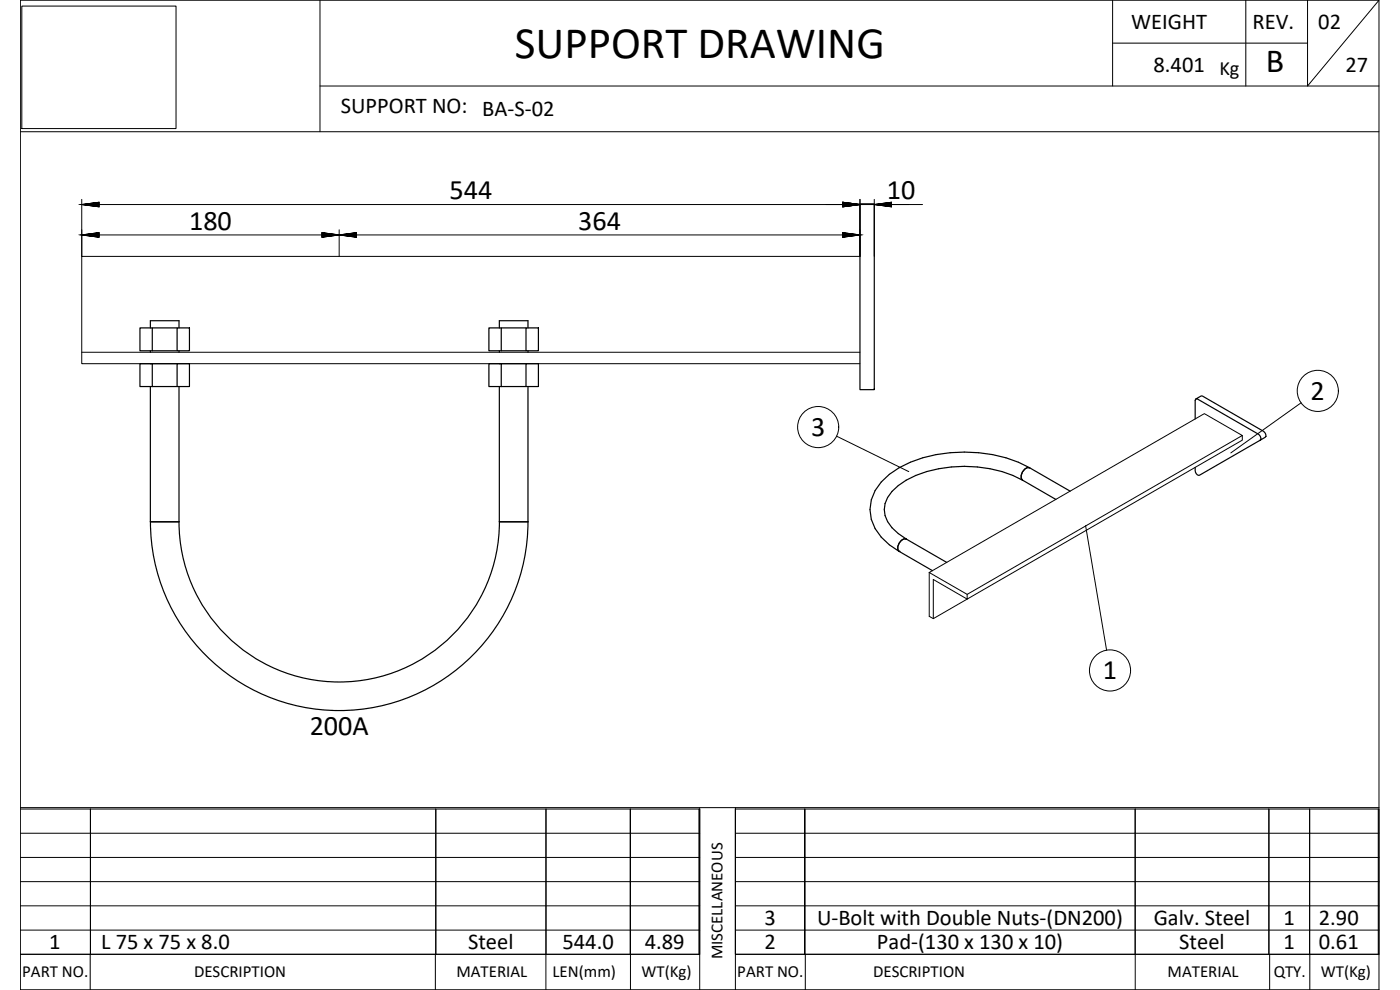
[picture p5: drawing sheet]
<svg xmlns="http://www.w3.org/2000/svg" width="420mm" height="297mm" viewBox="0 0 420 297" stroke-linecap="round" stroke-linejoin="round" font-family="sans-serif">
<g fill="none" stroke="#000" stroke-width=".36">
<path d="M258.1 61.2h4.3v55.7h-4.3zM45.1 98.4v-2.2h8.6v2.2M45.7 98.4h-3.7v6.8h3.7M53.1 98.4h3.8v6.8h-3.8zM53.1 98.4h-7.4v6.8h7.4M149.9 98.4v-2.2h8.6v2.2M150.4 98.4h-3.7v6.8h3.7M157.9 98.4h3.7v6.8h-3.7zM157.9 98.4h-7.5v6.8h7.5M45.1 116v40.6h8.6v-40.6M45.1 105.2v.5M45.7 109.1h-3.7v6.9h3.7"/>
<path d="M53.1 109.1h3.8v6.9h-3.8zM53.1 109.1h-7.4v6.9h7.4M53.7 105.2v.5M149.9 116v40.6h8.6v-40.6M149.9 105.2v.5M150.4 109.1h-3.7v6.9h3.7M157.9 109.1h3.7v6.9h-3.7zM157.9 109.1h-7.5v6.9h7.5M158.5 105.2v.5M358.9 119.7l1.5-.9 .6 .1 18.2 10.5a1.33 1.33 0 0 1 .5 1.8l-1.5 .9a1.23 1.23 0 0 0-.5-1.8l-18.2-10.5zM358.9 119.7l-.2 .5v5.5M378.2 132.1l-18.2 10.5a1.19 1.19 0 0 1-1.3-1.4v-1"/>
<path d="M45.1 156.5a56.7 56.7 0 0 0 56.7 56.7 56.7 56.7 0 0 0 56.7-56.7M53.7 156.5a48.1 48.1 0 0 0 48.1 48.1 48.1 48.1 0 0 0 48.1-48.1M306.9 144.1a38.7 38.7 0 0 0-34.9 0 12.7 12.7 0 0 0-6.4 7 7.6 7.6 0 0 0 2.1 7.2l1.9 1.8 2.4 1.6M306.9 144.1h.1M306.9 144.1l10 5.7M308.9 140.3a2.51 2.51 0 0 0-2.4 3.2l.4 .6M309 140.4a2.5 2.5 0 0 0-2.5 3.1l.4 .6M309 140.3a43.2 43.2 0 0 0-39.2 0 16.8 16.8 0 0 0-8.3 9.7 11.9 11.9 0 0 0 3 11.2l2.4 2.3 2.9 1.9a2.51 2.51 0 0 1 1.5-3.7h.7M309 140.4l12.2 7M309 140.3v.1M272 161.7h.1M272 161.7a2.5 2.5 0 0 0-2.5 3.2l.4 .5 9.9 5.8"/>
<path d="M272 161.7l12.1 7"/>
</g>
<g fill="#000">
<circle cx="45.1" cy="109.1" r=".18"/>
<circle cx="149.9" cy="109.1" r=".18"/>
<circle cx="269.8" cy="165.4" r=".18"/>
</g>
<g fill="none" stroke="#000" stroke-width=".3">
<path d="M6.5 1.8h46.3v36.8h-46.3zM96 .1v39.4M333.9 12.9h58.5M333.9 .1v25.7M373.9 .1v25.7M392.4 .1v25.7l21.5-25.7h-407.8v296.9h407.8M413.9 .1v296.9M6.1 39.5h407.8M96 25.8h317.9M24.5 59.8v17.1M258.1 59.8v17.1h-233.6v32.2h233.6M262.4 59.8v17.1"/>
<path d="M24.5 61.4h252.4M24.5 70.5h233.6M101.8 68.9v8M24.5 105.7h233.6M251.1 130.9l21.6 10.6M372.8 130.7v1.4l-82.5 47.7v-1.5M390.5 120.9l-21.1 15M325.8 157.7l6.3 37.4M278.9 171.8l82.5-47.7 11.4 6.6-82.5 47.6zM278.9 171.8v13.1l1.2 .7 10.2-5.8-10.2-5.9v11.7M6.1 242.7h203.9v43.6h-203.9h203.9M6.1 257.3h203.9"/>
<path d="M6.1 250h203.9M6.1 242.3h407.8M27.1 242.7v43.6v-43.6M130.8 242.7v43.6M163.9 242.7l-.1 54.3M189.2 242.7v43.6v-43.6M209.8 242.7v43.6M210 242.3v54.7M220.7 242.7h193.2v43.6h-193.2zM220.7 257.3h193.2M220.7 250h193.2M220.7 242.3v54.7"/>
<path d="M241.5 242.7v43.6v-43.6M340.7 242.7v54.3M380.8 242.7v43.6M393 242.7l.1 54.3M413.6 242.7v43.6M6.1 279.1h203.9M6.1 271.8h203.9M6.1 264.5h203.9M220.7 279.1h193.2M220.7 271.8h193.2M220.7 264.5h193.2M6.1 297h407.8"/>
<path d="M27.1 286.3v10.7M130.7 286.3v10.7M189.2 286.3v10.7M220.7 286.3h193.2M241.7 286.3v10.7M381 286.3v10.7"/>
<circle cx="395.5" cy="117.3" r="6.2"/>
<circle cx="245.5" cy="128.1" r="6.2"/>
<circle cx="333.1" cy="201.2" r="6.2"/>
</g>
<text font-size="13.5" x="154.5" y="17.3">SUPPORT DRAWING</text>
<text font-size="10.1" x="379.9" y="21.7">B</text>
<g font-size="8.5">
<text x="134.9" y="59.8">544</text>
<text x="266.1" y="59.8">10</text>
<text x="56.7" y="68.9">180</text>
<text x="173.5" y="68.9">364</text>
<text x="393.3" y="120">2</text>
<text x="243.4" y="130.8">3</text>
<text x="331" y="203.9">1</text>
<text x="92.9" y="220.7">200A</text>
</g>
<g font-size="6.8">
<text x="339.5" y="8.7">WEIGHT</text>
<text x="375.9" y="8.8">REV.</text>
<text x="395.6" y="8.6">02</text>
<text x="346.2" y="21.5">8.401</text>
<text x="403.8" y="21.5">27</text>
<text x="102.3" y="33.9">SUPPORT NO: BA-S-02</text>
<text x="229.4" y="277.6">3</text>
<text x="245.2" y="277.6">U-Bolt with Double Nuts-(DN200)</text>
<text x="346.2" y="277.6">Galv. Steel</text>
<text x="385.2" y="277.6">1</text>
<text x="395.8" y="277.6">2.90</text>
<text x="14.8" y="284.8">1</text>
<text x="30.4" y="284.8">L 75 x 75 x 8.0</text>
<text x="140.5" y="284.8">Steel</text>
<text x="168.8" y="284.8">544.0</text>
<text x="193.5" y="284.8">4.89</text>
<text x="229.4" y="284.8">2</text>
<text x="263.2" y="284.8">Pad-(130 x 130 x 10)</text>
<text x="353.9" y="284.8">Steel</text>
<text x="385.2" y="284.8">1</text>
<text x="395.8" y="284.8">0.61</text>
</g>
<text font-size="6.1" x="366" y="22.6">Kg</text>
<g font-size="5.1">
<text x="216.8" y="287.9" transform="rotate(-90 216.8 287.9)">MISCELLANEOUS</text>
<text x="6.7" y="293.2">PART NO.</text>
<text x="58.2" y="293.2">DESCRIPTION</text>
<text x="137" y="293.2">MATERIAL</text>
<text x="165.8" y="293.2">LEN(mm)</text>
<text x="192.5" y="293.2">WT(Kg)</text>
<text x="221.3" y="293.2">PART NO.</text>
<text x="262" y="293.2">DESCRIPTION</text>
<text x="350.4" y="293.2">MATERIAL</text>
<text x="382.2" y="293.2">QTY.</text>
<text x="396.4" y="293.2">WT(Kg)</text>
</g>
<g font-size="4.4">
<text x="23.3" y="72.3">180</text>
<text x="100.5" y="72.3">364</text>
</g>
<g font-size="4">
<text x="23.3" y="63.1">544</text>
<text x="246.6" y="63.1">10</text>
</g>
</svg>
